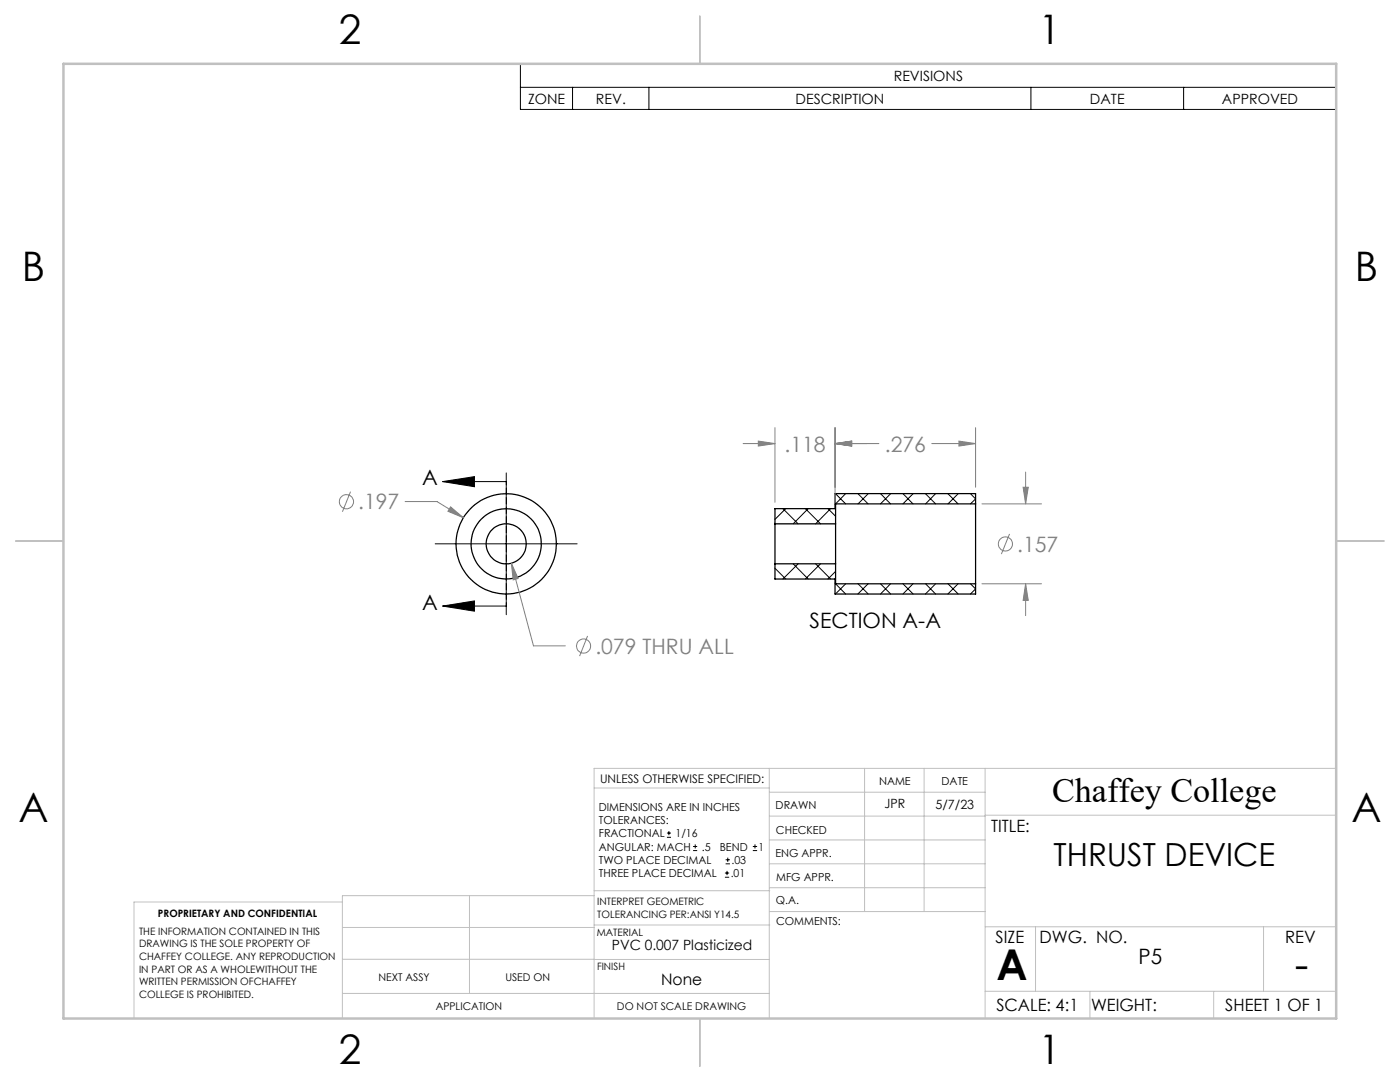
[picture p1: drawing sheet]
<svg xmlns="http://www.w3.org/2000/svg" width="279mm" height="216mm" viewBox="0 0 279 216" stroke-linecap="round" stroke-linejoin="round" font-family="sans-serif">
<g fill="none" stroke="#000" stroke-width=".25">
<path d="M154.7 104.5v8M154.7 112.5v3h12v3h28v-2M154.7 112.5h12.1M154.7 104.5h12.1M166.8 104.5v8M166.8 112.5v4h27.9M194.7 100.5v16M194.7 100.5h-27.9v4M194.7 100.5v-2h-28v3h-12v3"/>
<circle cx="101" cy="108.5" r="10"/>
<circle cx="101" cy="108.5" r="4"/>
<circle cx="101" cy="108.5" r="7"/>
</g>
<g fill="none" stroke="#000" stroke-width=".2">
<path d="M103.9 12.7h162.8v9.1h-162.8zM103.9 17.4h162.8M114.3 17.4v4.4M129.5 17.4v4.4M205.7 17.4v4.4M236.2 17.4v4.4M88.3 96.1l6.4-1v2zM88.3 96.1h12.7M101 94.4v28.3M166.7 98.5l2.1 2M168.8 98.5l-2.1 2.1M171.2 98.5l2 2"/>
<path d="M173.3 98.5l-2.1 2M175.7 98.5l2 2M177.8 98.5l-2.1 2M180.2 98.5l2 2M182.2 98.5l-2 2M184.7 98.5l2 2M186.7 98.5l-2 2M189.2 98.5l2 2M191.2 98.5l-2 2M193.7 98.5l1 1.1-1 .9M86.9 108.5h28.3M154.7 104.4l.1 .1"/>
<path d="M154.7 113.4l2.1 2.1M154.8 112.5l-.1 .1M156.2 101.5l3.1 3M156.8 101.5l-2.1 2.1M158.3 112.5l3 3M159.3 112.5l-3.1 3M160.7 101.5l3.1 3M161.3 101.5l-3 3M162.8 112.5l3 3M163.8 112.5l-3.1 3M165.2 101.5l1.6 1.5M165.8 101.5l-3 3"/>
<path d="M166.7 116.4l2.1 2.1M166.8 114l-1.6 1.5M168.8 116.5l-2.1 2M171.2 116.5l2.1 2M173.2 116.5l-2 2M175.7 116.5l2.1 2M177.7 116.5l-2 2M180.2 116.5l2 2M182.2 116.5l-2 2M184.7 116.5l2 2M186.7 116.5l-2 2M189.2 116.5l2 2"/>
<path d="M191.2 116.5l-2 2M193.7 116.5l1 1-1 1M88.3 120.9l6.4-1v2.1zM88.3 120.9h12.7M133.1 167.1h.8M133.1 166.2h.8M133.5 165.8v.9M138.3 169.7h.8M138.3 168.9h.8M138.7 168.5v.8M144.7 175h.8M144.7 174.2h.8"/>
<path d="M144.8 172.4h.9M144.8 171.6h.9M145.1 173.8v.8M145.2 171.1v.9M150.2 169.7h.9M150.2 168.9h.9M150.7 168.5v.8"/>
</g>
<g fill="none" stroke="#808080" stroke-width=".2">
<path d="M70 98.1l-1.7 4M148.3 88.5h6.4M151.3 88l3.4 .5-3.4 .5zM154.7 85.3v14.9M166.7 88.5l3.3-.5v1zM166.7 85.3v14.9M166.7 88.5h8.7M185.9 88.5h8.8M191.4 88l3.3 .5-3.3 .5zM194.7 85.3v11.9M204.2 97.2h1l-.5 3.3zM204.7 94.2v6.3"/>
<path d="M80.9 100.1h6.3l5.3 3.2M89.9 101.1l2.6 2.2-3.1-1.3zM102.1 112.4l1.3 3-1 .3zM102.1 112.4l4.4 16.5h6.3M196 100.5h11.9M196 116.5h11.9M201.5 106.5l-1.7 4.1M204.7 116.5l.5 3.3h-1zM204.7 116.5v6.3M117.3 126.9l-1.6 4"/>
<circle cx="69.1" cy="100.1" r="1.42"/>
<circle cx="200.6" cy="108.5" r="1.42"/>
<circle cx="116.5" cy="128.9" r="1.4"/>
</g>
<path d="M101 96.1v24.8" fill="none" stroke="#000" stroke-width=".2" stroke-dasharray="1.3 .6" stroke-dashoffset=".6"/>
<g fill="none" stroke="#c0c0c0" stroke-width=".2">
<path d="M118.6 157.2h34.9M153.5 153.3v49.9M153.5 158.1h43.1M172.5 153.3v28.6M184.4 153.3v28.6M196.6 153.3v49.9M266.7 153.3h-148.1v49.9M68.3 180h-41.6v23.2M93.7 178.7v19.5M118.6 178.7h-50.3v24.5M118.6 177.7h35M153.5 167.6h43.1"/>
<path d="M153.5 162.8h43.1M153.5 172.4h43.1M153.5 177.1h43.1M196.6 162.7h70.1M68.3 198.2h85.2M68.3 191.4l85.2 .1M68.3 185.1h50.3M118.6 184.6h35M153.6 181.9h43M196.6 197.8h70.1M196.6 184.9h70.1M206.7 184.9v12.9"/>
<path d="M217.5 197.8v5.4M242.2 197.8v5.4M252.2 184.9v12.9"/>
</g>
<path d="M139.7 3.2v9.5M3.1 107.9h9.6M266.7 107.9h9.5M139.7 203.2v9.6" fill="none" stroke="#c0c0c0" stroke-width=".25"/>
<path d="M12.7 12.7h254v190.5h-254z" fill="none" stroke="#c0c0c0" stroke-width=".5"/>
<path d="M88.3 96.1l6.4-1v2zM88.3 120.9l6.4-1v2.1z" fill="#000"/>
<path d="M89.9 101.1l-.5 .9 3.1 1.3zM102.1 112.4l.3 3.3 1-.3zM151.3 88l3.4 .5-3.4 .5zM166.7 88.5l3.3-.5v1zM191.4 88l3.3 .5-3.3 .5zM166.7 88.5l3.3-.5v1zM204.2 97.2h1l-.5 3.3zM204.7 116.5l.5 3.3h-1z" fill="#808080"/>
<g font-size="8.5">
<text x="198.9" y="195.5">A</text>
<text x="258.4" y="195.4">-</text>
</g>
<g font-size="8.1">
<text x="67.6" y="8.9">2</text>
<text x="207.3" y="8.9">1</text>
<text x="4.4" y="56.1">B</text>
<text x="270.4" y="56.1">B</text>
<text x="3.7" y="164.1">A</text>
<text x="269.7" y="164.1">A</text>
<text x="67.6" y="212.4">2</text>
<text x="207.3" y="212.4">1</text>
</g>
<text font-size="6.9" x="210" y="160.1">Chaffey College</text>
<text font-size="6.3" x="210.3" y="172.9">THRUST DEVICE</text>
<g font-size="4.2" fill="#808080">
<text x="156.6" y="90.1">.118</text>
<text x="176.6" y="90.1">.276</text>
<text x="71.5" y="101.6">.197</text>
<text x="203" y="110.1">.157</text>
<text x="118.8" y="130.4">.079 THRU ALL</text>
</g>
<g font-size="4.2">
<text x="84.3" y="96.8">A</text>
<text x="84.3" y="121.7">A</text>
<text x="161.6" y="125.4">SECTION A-A</text>
<text x="227.2" y="192.4">P5</text>
</g>
<g font-size="3.4">
<text x="197.8" y="166">TITLE:</text>
<text x="198.7" y="188.1">SIZE</text>
<text x="207.5" y="188.1">DWG. NO.</text>
<text x="256.5" y="188.2">REV</text>
<text x="198.8" y="201.7">SCALE: 4:1</text>
<text x="217.7" y="201.8">WEIGHT:</text>
<text x="244.5" y="201.7">SHEET 1 OF 1</text>
</g>
<text font-size="3.2" x="132" y="196.6">None</text>
<g font-size="2.8">
<text x="178.4" y="16.1">REVISIONS</text>
<text x="105.4" y="20.7">ZONE</text>
<text x="118.9" y="20.7">REV.</text>
<text x="158.8" y="20.7">DESCRIPTION</text>
<text x="217.5" y="20.7">DATE</text>
<text x="243.9" y="20.7">APPROVED</text>
<text x="122.1" y="189.5">PVC 0.007 Plasticized</text>
</g>
<g font-size="2.5">
<text x="176.5" y="161.3">JPR</text>
<text x="186.7" y="161.4">5/7/23</text>
</g>
<text font-size="2.4" x="119.8" y="156.2">UNLESS OTHERWISE SPECIFIED:</text>
<g font-size="2.2">
<text x="119.5" y="161.8">DIMENSIONS ARE IN INCHES</text>
<text x="154.8" y="161.4">DRAWN</text>
<text x="175.4" y="156.6">NAME</text>
<text x="187.9" y="156.7">DATE</text>
<text x="119.5" y="164.4">TOLERANCES:</text>
<text x="119.5" y="167.1">FRACTIONAL</text>
<text x="134.8" y="167.1">1/16</text>
<text x="154.9" y="166.3">CHECKED</text>
<text x="119.5" y="172.4">TWO PLACE DECIMAL</text>
<text x="119.5" y="169.7">ANGULAR: MACH</text>
<text x="140.1" y="169.7">.5</text>
<text x="143.6" y="169.7">BEND</text>
<text x="146" y="172.4">.03</text>
<text x="151.4" y="169.7">1</text>
<text x="154.8" y="171">ENG APPR.</text>
<text x="119.5" y="175">THREE PLACE DECIMAL</text>
<text x="145.8" y="175">.01</text>
<text x="154.9" y="175.7">MFG APPR.</text>
<text x="154.9" y="180.4">Q.A.</text>
<text x="154.9" y="184.6">COMMENTS:</text>
</g>
<g font-size="2.1">
<text x="75.5" y="195.7">NEXT ASSY</text>
<text x="100.9" y="195.7">USED ON</text>
<text x="86.9" y="201.5">APPLICATION</text>
<text x="123.1" y="201.6">DO NOT SCALE DRAWING</text>
</g>
<g font-size="2">
<text x="31.5" y="182.9">PROPRIETARY AND CONFIDENTIAL</text>
<text x="119.2" y="180.6">INTERPRET GEOMETRIC</text>
<text x="119.2" y="183.1">TOLERANCING PER:ANSI Y14.5</text>
<text x="27.8" y="186.5">THE INFORMATION CONTAINED IN THIS</text>
<text x="27.8" y="189">DRAWING IS THE SOLE PROPERTY OF</text>
<text x="27.8" y="191.6">CHAFFEY COLLEGE. ANY REPRODUCTION</text>
<text x="119.1" y="186.7">MATERIAL</text>
<text x="27.8" y="194.1">IN PART OR AS A WHOLEWITHOUT THE</text>
<text x="27.8" y="196.6">WRITTEN PERMISSION OFCHAFFEY</text>
<text x="119.1" y="193.5">FINISH</text>
<text x="27.8" y="199.1">COLLEGE IS PROHIBITED.</text>
</g>
</svg>
